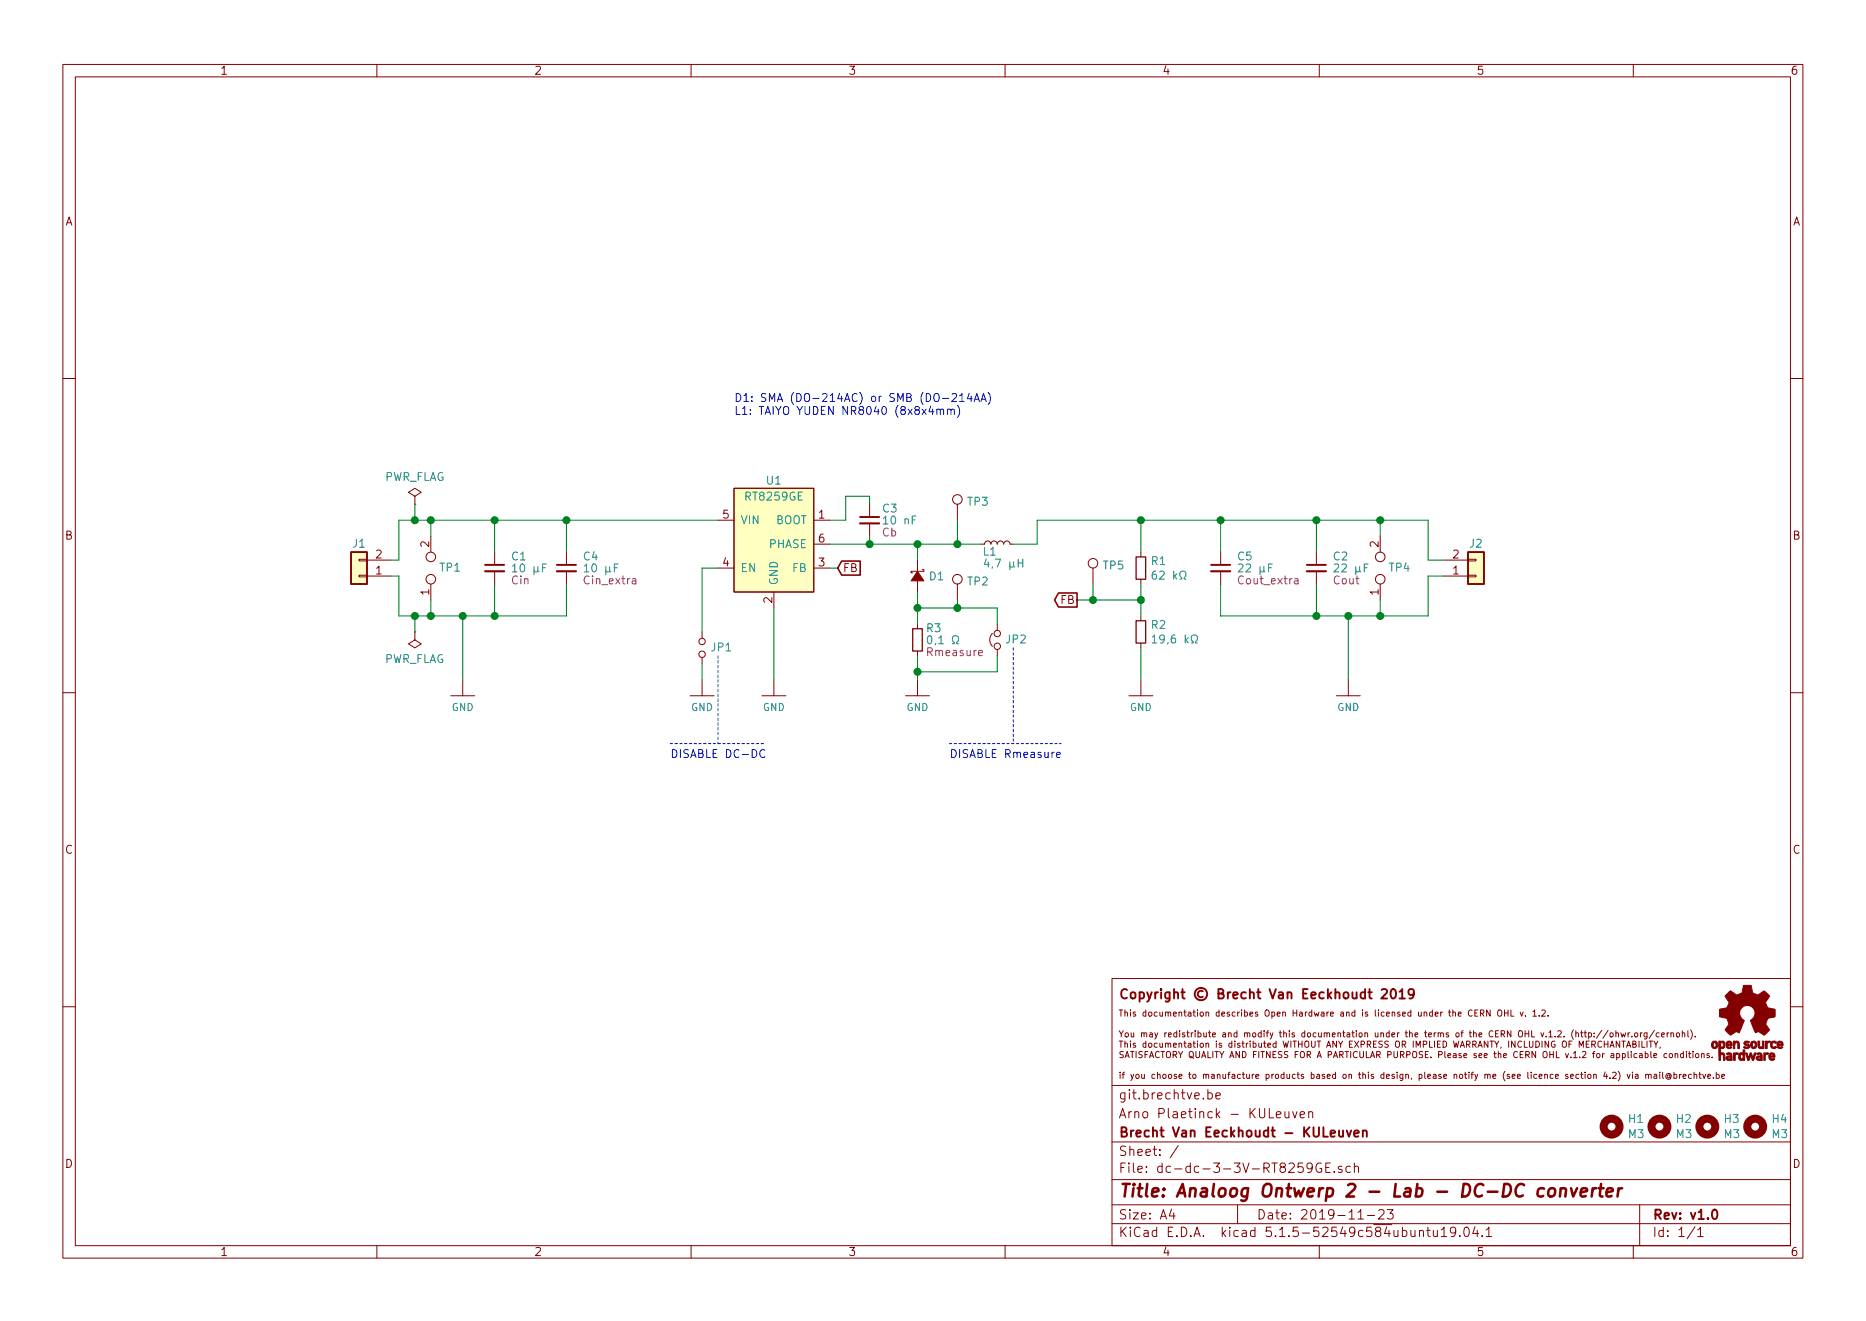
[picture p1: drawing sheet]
EESchema Schematic File Version 4
EELAYER 30 0
EELAYER END
$Descr A4 11693 8268
encoding utf-8
Sheet 1 1
Title "Analoog Ontwerp 2 - Lab - DC-DC converter"
Date "2019-11-23"
Rev "v1.0"
Comp "Brecht Van Eeckhoudt - KULeuven"
Comment1 "Arno Plaetinck - KULeuven"
Comment2 "git.brechtve.be"
Comment3 ""
Comment4 ""
$EndDescr
$Comp
L Regulator_Switching_extra:RT8259GE U1
U 1 1
P 4850 3400
F 0 "U1" H 4850 3800 50  0000 C CNN
F 1 "RT8259GE" H 4850 3700 50  0000 C CNN
F 2 "Package_TO_SOT_SMD:SOT-23-6_Handsoldering" H 4800 3750 50  0001 C CNN
F 3 "" H 4800 3750 50  0001 C CNN
	1    4850 3400
	1    0    0    -1  
$EndComp
$Comp
L Device:C_Small C1
U 1 1
P 3100 3550
F 0 "C1" H 3200 3625 50  0000 L CNN
F 1 "10 µF" H 3200 3550 50  0000 L CNN
F 2 "Capacitor_SMD:C_1206_3216Metric_Pad1.42x1.75mm_HandSolder" H 3100 3550 50  0001 C CNN
F 3 "~" H 3100 3550 50  0001 C CNN
F 4 "Cin" H 3200 3475 50  0000 L CNN "Field4"
	1    3100 3550
	1    0    0    -1  
$EndComp
$Comp
L Device:C_Small C3
U 1 1
P 5450 3250
F 0 "C3" H 5525 3325 50  0000 L CNN
F 1 "10 nF" H 5525 3250 50  0000 L CNN
F 2 "Capacitor_SMD:C_0805_2012Metric_Pad1.15x1.40mm_HandSolder" H 5450 3250 50  0001 C CNN
F 3 "~" H 5450 3250 50  0001 C CNN
F 4 "Cb" H 5525 3175 50  0000 L CNN "Field4"
	1    5450 3250
	1    0    0    -1  
$EndComp
$Comp
L Device:C_Small C2
U 1 1
P 8250 3550
F 0 "C2" H 8350 3625 50  0000 L CNN
F 1 "22 µF" H 8350 3550 50  0000 L CNN
F 2 "Capacitor_SMD:C_1206_3216Metric_Pad1.42x1.75mm_HandSolder" H 8250 3550 50  0001 C CNN
F 3 "~" H 8250 3550 50  0001 C CNN
F 4 "Cout" H 8350 3475 50  0000 L CNN "Field4"
	1    8250 3550
	1    0    0    -1  
$EndComp
$Comp
L Device:R_Small R1
U 1 1
P 7150 3550
F 0 "R1" H 7209 3596 50  0000 L CNN
F 1 "62 kΩ" H 7209 3505 50  0000 L CNN
F 2 "Resistor_SMD:R_0805_2012Metric_Pad1.15x1.40mm_HandSolder" H 7150 3550 50  0001 C CNN
F 3 "~" H 7150 3550 50  0001 C CNN
	1    7150 3550
	1    0    0    -1  
$EndComp
$Comp
L Device:R_Small R2
U 1 1
P 7150 3950
F 0 "R2" H 7209 3996 50  0000 L CNN
F 1 "19,6 kΩ" H 7209 3905 50  0000 L CNN
F 2 "Resistor_SMD:R_0805_2012Metric_Pad1.15x1.40mm_HandSolder" H 7150 3950 50  0001 C CNN
F 3 "~" H 7150 3950 50  0001 C CNN
	1    7150 3950
	1    0    0    -1  
$EndComp
$Comp
L Device:L_Small L1
U 1 1
P 6250 3400
F 0 "L1" V 6200 3400 50  0000 L CNN
F 1 "4,7 µH" V 6125 3225 50  0000 L CNN
F 2 "Inductor_SMD:L_Taiyo-Yuden_NR-80xx_HandSoldering" H 6250 3400 50  0001 C CNN
F 3 "~" H 6250 3400 50  0001 C CNN
	1    6250 3400
	0    -1   -1   0   
$EndComp
$Comp
L Connector_Generic:Conn_01x02 J1
U 1 1
P 2250 3600
F 0 "J1" H 2250 3400 50  0000 C CNN
F 1 "Conn_01x02" H 2168 3366 50  0001 C CNN
F 2 "Connector_Phoenix_PTSA_extra:PhoenixContact_PTSA_1,5_2-G-3,5_1x02_P3.50mm_Angled" H 2250 3600 50  0001 C CNN
F 3 "~" H 2250 3600 50  0001 C CNN
	1    2250 3600
	-1   0    0    1   
$EndComp
$Comp
L Connector_Generic:Conn_01x02 J2
U 1 1
P 9250 3600
F 0 "J2" H 9250 3400 50  0000 C CNN
F 1 "Conn_01x02" H 9168 3366 50  0001 C CNN
F 2 "Connector_Phoenix_PTSA_extra:PhoenixContact_PTSA_1,5_2-G-3,5_1x02_P3.50mm_Angled" H 9250 3600 50  0001 C CNN
F 3 "~" H 9250 3600 50  0001 C CNN
	1    9250 3600
	1    0    0    1   
$EndComp
$Comp
L Connector:TestPoint TP2
U 1 1
P 6000 3750
F 0 "TP2" H 6058 3868 50  0000 L CNN
F 1 "TestPoint" H 6058 3777 50  0001 L CNN
F 2 "Connector_PinHeader_2.54mm:PinHeader_1x01_P2.54mm_Vertical" H 6200 3750 50  0001 C CNN
F 3 "~" H 6200 3750 50  0001 C CNN
	1    6000 3750
	1    0    0    -1  
$EndComp
$Comp
L Connector:TestPoint_2Pole TP1
U 1 1
P 2700 3550
F 0 "TP1" V 2700 3500 50  0000 R CNN
F 1 "TestPoint_2Pole" V 2655 3462 50  0001 R CNN
F 2 "Connector_PinHeader_2.54mm:PinHeader_1x02_P2.54mm_Vertical" H 2700 3550 50  0001 C CNN
F 3 "~" H 2700 3550 50  0001 C CNN
	1    2700 3550
	0    -1   -1   0   
$EndComp
$Comp
L Connector:TestPoint_2Pole TP4
U 1 1
P 8650 3550
F 0 "TP4" V 8650 3500 50  0000 R CNN
F 1 "TestPoint_2Pole" V 8605 3462 50  0001 R CNN
F 2 "Connector_PinHeader_2.54mm:PinHeader_1x02_P2.54mm_Vertical" H 8650 3550 50  0001 C CNN
F 3 "~" H 8650 3550 50  0001 C CNN
	1    8650 3550
	0    -1   -1   0   
$EndComp
$Comp
L SparkFun-PowerSymbols:GND #GND02
U 1 1
P 2900 4250
F 0 "#GND02" H 2950 4200 45  0001 L BNN
F 1 "GND" H 2900 4080 45  0000 C CNN
F 2 "" H 2900 4150 60  0001 C CNN
F 3 "" H 2900 4150 60  0001 C CNN
	1    2900 4250
	1    0    0    -1  
$EndComp
Wire Wire Line
	2500 3250 2500 3500
Wire Wire Line
	2500 3500 2450 3500
Wire Wire Line
	2700 3350 2700 3250
Connection ~ 2700 3250
Wire Wire Line
	2700 3250 2600 3250
Wire Wire Line
	3100 3450 3100 3250
Connection ~ 3100 3250
Wire Wire Line
	3100 3250 2700 3250
Wire Wire Line
	2450 3600 2500 3600
Wire Wire Line
	2500 3600 2500 3850
Wire Wire Line
	2500 3850 2600 3850
Wire Wire Line
	3100 3850 3100 3650
Wire Wire Line
	2700 3750 2700 3850
Connection ~ 2700 3850
Wire Wire Line
	2700 3850 2900 3850
Wire Wire Line
	2900 4250 2900 3850
Connection ~ 2900 3850
Wire Wire Line
	2900 3850 3100 3850
$Comp
L Device:Jumper_NO_Small JP1
U 1 1
P 4400 4050
F 0 "JP1" V 4400 4000 50  0000 R CNN
F 1 "Jumper_NO_Small" H 4400 4194 50  0001 C CNN
F 2 "Connector_PinHeader_2.54mm:PinHeader_1x02_P2.54mm_Vertical" H 4400 4050 50  0001 C CNN
F 3 "~" H 4400 4050 50  0001 C CNN
	1    4400 4050
	0    -1   -1   0   
$EndComp
$Comp
L SparkFun-PowerSymbols:GND #GND03
U 1 1
P 4400 4250
F 0 "#GND03" H 4450 4200 45  0001 L BNN
F 1 "GND" H 4400 4080 45  0000 C CNN
F 2 "" H 4400 4150 60  0001 C CNN
F 3 "" H 4400 4150 60  0001 C CNN
	1    4400 4250
	1    0    0    -1  
$EndComp
Wire Wire Line
	4500 3550 4400 3550
Wire Wire Line
	4400 3550 4400 3950
Wire Wire Line
	4400 4150 4400 4250
$Comp
L SparkFun-PowerSymbols:GND #GND04
U 1 1
P 4850 4250
F 0 "#GND04" H 4900 4200 45  0001 L BNN
F 1 "GND" H 4850 4080 45  0000 C CNN
F 2 "" H 4850 4150 60  0001 C CNN
F 3 "" H 4850 4150 60  0001 C CNN
	1    4850 4250
	1    0    0    -1  
$EndComp
Wire Wire Line
	4850 3800 4850 4250
Wire Wire Line
	5750 3900 5750 3800
Connection ~ 5750 3800
Wire Wire Line
	6000 3800 6000 3750
Wire Wire Line
	6000 3800 5750 3800
Wire Wire Line
	5200 3400 5450 3400
Wire Wire Line
	5450 3400 5450 3350
Wire Wire Line
	9050 3500 8950 3500
Wire Wire Line
	8950 3250 8950 3500
Wire Wire Line
	8650 3350 8650 3250
Connection ~ 8650 3250
Wire Wire Line
	8650 3250 8950 3250
Wire Wire Line
	8250 3450 8250 3250
Connection ~ 8250 3250
Wire Wire Line
	8250 3250 8650 3250
Wire Wire Line
	9050 3600 8950 3600
Wire Wire Line
	8950 3600 8950 3850
Wire Wire Line
	8950 3850 8650 3850
Wire Wire Line
	8650 3850 8650 3750
Wire Wire Line
	8650 3850 8450 3850
Wire Wire Line
	8250 3850 8250 3650
Connection ~ 8650 3850
$Comp
L SparkFun-PowerSymbols:GND #GND08
U 1 1
P 8450 4250
F 0 "#GND08" H 8500 4200 45  0001 L BNN
F 1 "GND" H 8450 4080 45  0000 C CNN
F 2 "" H 8450 4150 60  0001 C CNN
F 3 "" H 8450 4150 60  0001 C CNN
	1    8450 4250
	1    0    0    -1  
$EndComp
Wire Wire Line
	8450 4250 8450 3850
Connection ~ 8450 3850
Wire Wire Line
	8450 3850 8250 3850
Wire Wire Line
	6350 3400 6500 3400
Wire Wire Line
	6500 3400 6500 3250
$Comp
L SparkFun-PowerSymbols:GND #GND06
U 1 1
P 5750 4250
F 0 "#GND06" H 5800 4200 45  0001 L BNN
F 1 "GND" H 5750 4080 45  0000 C CNN
F 2 "" H 5750 4150 60  0001 C CNN
F 3 "" H 5750 4150 60  0001 C CNN
	1    5750 4250
	1    0    0    -1  
$EndComp
Wire Wire Line
	5750 4100 5750 4200
Wire Wire Line
	7150 3750 6850 3750
$Comp
L SparkFun-PowerSymbols:GND #GND07
U 1 1
P 7150 4250
F 0 "#GND07" H 7200 4200 45  0001 L BNN
F 1 "GND" H 7150 4080 45  0000 C CNN
F 2 "" H 7150 4150 60  0001 C CNN
F 3 "" H 7150 4150 60  0001 C CNN
	1    7150 4250
	1    0    0    -1  
$EndComp
$Comp
L Device:C_Small C4
U 1 1
P 3550 3550
F 0 "C4" H 3650 3625 50  0000 L CNN
F 1 "10 µF" H 3650 3550 50  0000 L CNN
F 2 "Capacitor_SMD:C_1206_3216Metric_Pad1.42x1.75mm_HandSolder" H 3550 3550 50  0001 C CNN
F 3 "~" H 3550 3550 50  0001 C CNN
F 4 "Cin_extra" H 3650 3475 50  0000 L CNN "Field4"
	1    3550 3550
	1    0    0    -1  
$EndComp
$Comp
L Device:C_Small C5
U 1 1
P 7650 3550
F 0 "C5" H 7750 3625 50  0000 L CNN
F 1 "22 µF" H 7750 3550 50  0000 L CNN
F 2 "Capacitor_SMD:C_1206_3216Metric_Pad1.42x1.75mm_HandSolder" H 7650 3550 50  0001 C CNN
F 3 "~" H 7650 3550 50  0001 C CNN
F 4 "Cout_extra" H 7750 3475 50  0000 L CNN "Field4"
	1    7650 3550
	1    0    0    -1  
$EndComp
Wire Wire Line
	5450 3150 5450 3100
Wire Wire Line
	5450 3100 5300 3100
Wire Wire Line
	5300 3100 5300 3250
Wire Wire Line
	5300 3250 5200 3250
$Comp
L Connector:TestPoint TP3
U 1 1
P 6000 3250
F 0 "TP3" H 6058 3368 50  0000 L CNN
F 1 "TestPoint" H 6058 3277 50  0001 L CNN
F 2 "Connector_PinHeader_2.54mm:PinHeader_1x01_P2.54mm_Vertical" H 6200 3250 50  0001 C CNN
F 3 "~" H 6200 3250 50  0001 C CNN
	1    6000 3250
	1    0    0    -1  
$EndComp
Wire Wire Line
	5750 3400 6000 3400
Connection ~ 5750 3400
Wire Wire Line
	6000 3250 6000 3400
Connection ~ 6000 3400
Wire Wire Line
	6000 3400 6150 3400
$Comp
L Device:R_Small R3
U 1 1
P 5750 4000
F 0 "R3" H 5800 4075 50  0000 L CNN
F 1 "0,1 Ω" H 5800 4000 50  0000 L CNN
F 2 "Resistor_SMD:R_1206_3216Metric_Pad1.42x1.75mm_HandSolder" H 5750 4000 50  0001 C CNN
F 3 "~" H 5750 4000 50  0001 C CNN
F 4 "Rmeasure" H 5800 3925 50  0000 L CNN "Field4"
	1    5750 4000
	1    0    0    -1  
$EndComp
$Comp
L power:PWR_FLAG #FLG0101
U 1 1
P 2600 3150
F 0 "#FLG0101" H 2600 3225 50  0001 C CNN
F 1 "PWR_FLAG" H 2600 3323 50  0000 C CNN
F 2 "" H 2600 3150 50  0001 C CNN
F 3 "~" H 2600 3150 50  0001 C CNN
	1    2600 3150
	1    0    0    -1  
$EndComp
$Comp
L power:PWR_FLAG #FLG0102
U 1 1
P 2600 3950
F 0 "#FLG0102" H 2600 4025 50  0001 C CNN
F 1 "PWR_FLAG" H 2600 4123 50  0000 C CNN
F 2 "" H 2600 3950 50  0001 C CNN
F 3 "~" H 2600 3950 50  0001 C CNN
	1    2600 3950
	-1   0    0    1   
$EndComp
Wire Wire Line
	2600 3150 2600 3250
Connection ~ 2600 3250
Wire Wire Line
	2600 3250 2500 3250
Wire Wire Line
	2600 3950 2600 3850
Connection ~ 2600 3850
Wire Wire Line
	2600 3850 2700 3850
$Comp
L Connector:TestPoint TP5
U 1 1
P 6850 3650
F 0 "TP5" H 6908 3768 50  0000 L CNN
F 1 "TestPoint" H 6908 3677 50  0001 L CNN
F 2 "Connector_PinHeader_2.54mm:PinHeader_1x01_P2.54mm_Vertical" H 7050 3650 50  0001 C CNN
F 3 "~" H 7050 3650 50  0001 C CNN
	1    6850 3650
	1    0    0    -1  
$EndComp
Wire Wire Line
	6850 3750 6850 3650
$Comp
L BrechtVE_Aesthetics:Symbol_OSHW-Logo_11.4x12mm G1
U 1 1
P 10950 6400
F 0 "G1" H 10950 6225 60  0001 C CNN
F 1 "Symbol_OSHW-EEVBLOG_SPFMDBC_10mm" H 10950 6575 60  0001 C CNN
F 2 "BrechtVE_Aesthetics:OSHW-Logo_5.7x6mm_SolderMask" H 10950 6400 50  0001 C CNN
F 3 "" H 10950 6400 50  0001 C CNN
	1    10950 6400
	1    0    0    -1  
$EndComp
Wire Wire Line
	3100 3250 3550 3250
Wire Wire Line
	3550 3450 3550 3250
Connection ~ 3550 3250
Wire Wire Line
	3550 3250 4500 3250
Wire Wire Line
	3550 3650 3550 3850
Wire Wire Line
	3550 3850 3100 3850
Connection ~ 3100 3850
Wire Wire Line
	7650 3450 7650 3250
Connection ~ 7650 3250
Wire Wire Line
	7650 3250 8250 3250
Wire Wire Line
	7650 3650 7650 3850
Wire Wire Line
	7650 3850 8250 3850
Connection ~ 8250 3850
Connection ~ 5450 3400
$Comp
L Device:Jumper_NC_Small JP2
U 1 1
P 6250 4000
F 0 "JP2" V 6250 3953 50  0000 R CNN
F 1 "Jumper_NC_Small" V 6205 3953 50  0001 R CNN
F 2 "Connector_PinHeader_2.54mm:PinHeader_1x02_P2.54mm_Vertical" H 6250 4000 50  0001 C CNN
F 3 "~" H 6250 4000 50  0001 C CNN
	1    6250 4000
	0    -1   -1   0   
$EndComp
Text Notes 4200 4750 0    50   ~ 0
DISABLE DC-DC
Text Notes 5950 4750 0    50   ~ 0
DISABLE Rmeasure
Wire Wire Line
	6250 3900 6250 3800
Wire Wire Line
	6250 3800 6000 3800
Connection ~ 6000 3800
Wire Wire Line
	6250 4100 6250 4200
Wire Wire Line
	5450 3400 5750 3400
Wire Wire Line
	7150 3450 7150 3250
Connection ~ 7150 3250
Wire Wire Line
	7150 3250 7650 3250
Wire Wire Line
	7150 3650 7150 3750
Connection ~ 7150 3750
Wire Wire Line
	7150 3750 7150 3850
Wire Wire Line
	7150 4050 7150 4250
Text GLabel 5250 3550 2    50   Input ~ 0
FB
Text GLabel 6750 3750 0    50   Output ~ 0
FB
Wire Wire Line
	6850 3750 6750 3750
Connection ~ 6850 3750
Wire Wire Line
	5250 3550 5200 3550
Wire Wire Line
	6500 3250 7150 3250
Wire Notes Line
	5950 4650 6650 4650
Wire Notes Line
	6350 4050 6350 4650
Wire Notes Line
	4500 4100 4500 4650
Wire Notes Line
	4200 4650 4800 4650
$Comp
L Mechanical:MountingHole H4
U 1 1
P 11000 7050
F 0 "H4" H 11100 7100 50  0000 L CNN
F 1 "M3" H 11100 7005 50  0000 L CNN
F 2 "MountingHole:MountingHole_3.2mm_M3" H 11000 7050 50  0001 C CNN
F 3 "~" H 11000 7050 50  0001 C CNN
	1    11000 7050
	1    0    0    -1  
$EndComp
$Comp
L Mechanical:MountingHole H3
U 1 1
P 10700 7050
F 0 "H3" H 10800 7100 50  0000 L CNN
F 1 "M3" H 10800 7005 50  0000 L CNN
F 2 "MountingHole:MountingHole_3.2mm_M3" H 10700 7050 50  0001 C CNN
F 3 "~" H 10700 7050 50  0001 C CNN
	1    10700 7050
	1    0    0    -1  
$EndComp
$Comp
L Mechanical:MountingHole H2
U 1 1
P 10400 7050
F 0 "H2" H 10500 7100 50  0000 L CNN
F 1 "M3" H 10500 7005 50  0000 L CNN
F 2 "MountingHole:MountingHole_3.2mm_M3" H 10400 7050 50  0001 C CNN
F 3 "~" H 10400 7050 50  0001 C CNN
	1    10400 7050
	1    0    0    -1  
$EndComp
$Comp
L Mechanical:MountingHole H1
U 1 1
P 10100 7050
F 0 "H1" H 10200 7100 50  0000 L CNN
F 1 "M3" H 10200 7005 50  0000 L CNN
F 2 "MountingHole:MountingHole_3.2mm_M3" H 10100 7050 50  0001 C CNN
F 3 "~" H 10100 7050 50  0001 C CNN
	1    10100 7050
	1    0    0    -1  
$EndComp
$Comp
L Device:D_Schottky_Small_ALT D1
U 1 1
P 5750 3600
F 0 "D1" V 5750 3668 50  0000 L CNN
F 1 "D_Schottky_Small_ALT" V 5795 3668 50  0001 L CNN
F 2 "Diode_SMD:D_SMA-SMB_Universal_Handsoldering" V 5750 3600 50  0001 C CNN
F 3 "~" V 5750 3600 50  0001 C CNN
	1    5750 3600
	0    1    1    0   
$EndComp
Wire Wire Line
	5750 3400 5750 3500
Wire Wire Line
	5750 3700 5750 3800
Wire Wire Line
	6250 4200 5750 4200
Connection ~ 5750 4200
Wire Wire Line
	5750 4200 5750 4250
Text Notes 4600 2600 0    50   ~ 0
D1: SMA (DO-214AC) or SMB (DO-214AA)\nL1: TAIYO YUDEN NR8040 (8x8x4mm)
$EndSCHEMATC
